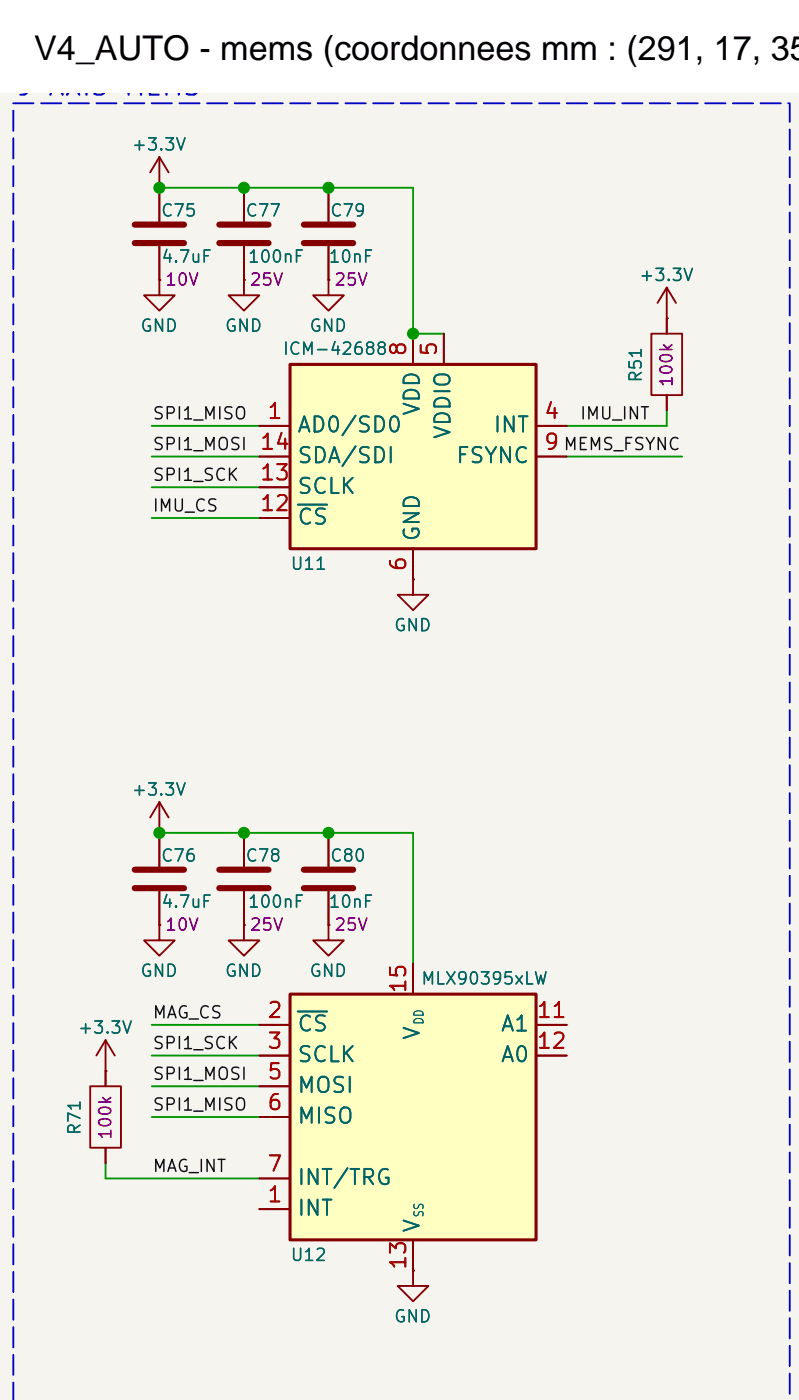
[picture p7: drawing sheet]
<svg xmlns="http://www.w3.org/2000/svg" width="66mm" height="116mm" viewBox="0 0 66 116" stroke-linecap="round" stroke-linejoin="round" font-family="sans-serif">
<path d="M0 7.7h66v108.1h-66z" fill="#f5f4ef" stroke="#f5f4ef" stroke-width=".08"/>
<g fill="none" stroke="#840000" stroke-width=".15">
<path d="M20.2 23.1v1.3h-1.3l1.3 1.3 1.2-1.3h-1.2M20.2 23.1h.1M55.1 26.3h.1M55.1 23.8l-.8 1.3M55.1 23.8l.7 1.3M55.1 23.8v2.5M34.1 47.9v1.3h-1.2l1.2 1.3 1.3-1.3h-1.3M34.1 47.9h.1M20.2 76.5v1.3h-1.3l1.3 1.2 1.2-1.2h-1.2M20.2 76.5h.1M20.2 68.9v2.8M20.2 73.7v2.8"/>
<path d="M27.1 76.5v1.3h-1.2l1.2 1.2 1.3-1.2h-1.3M27.1 76.5h.1"/>
</g>
<path d="M18.1 73.4h4.1M18.1 71.9h4.1" fill="none" stroke="#840000" stroke-width=".51"/>
<path d="M24 82.2h20.3v20.3h-20.3z" fill="#ffffc2"/>
<path d="M24 82.2h20.3v20.3h-20.3z" fill="none" stroke="#840000" stroke-width=".25"/>
<path d="M27.1 23.1v1.3h-1.2l1.2 1.3 1.3-1.3h-1.3M27.1 23.1h.1M34.1 79.7v2.5M21.4 100h2.6M21.4 84.7h2.6M21.4 87.3h2.6M21.4 89.8h2.6M21.4 92.4h2.6M21.4 97.4h2.6M44.3 84.7h2.5M44.3 87.3h2.5M34.1 102.5v2.6" fill="none" stroke="#840000" stroke-width=".15"/>
<path d="M24.6 83.6h2.4" fill="none" stroke="#006464" stroke-width=".15"/>
<path d="M24 30.1h20.3v15.3h-20.3z" fill="#ffffc2"/>
<path d="M24 30.1h20.3v15.3h-20.3z" fill="none" stroke="#840000" stroke-width=".25"/>
<g fill="none" stroke="#840000" stroke-width=".15">
<path d="M13.2 15.5h.1M13.2 13v5.3M13.2 13l.7 1.3M13.2 13l-.8 1.3M20.2 15.5v2.8M27.1 15.5v2.8M13.2 23.1v1.3h-1.3l1.3 1.3 1.2-1.3h-1.2M13.2 23.1h.1M13.2 20.4v2.7M20.2 23.1h.1M20.2 20.4v2.7M21.4 35.2h2.6"/>
<path d="M21.4 37.8h2.6M27.1 23.1h.1M27.1 20.4v2.7M34.1 27.6v2.5M36.7 27.6v2.5M44.3 35.2h2.5M44.3 37.8h2.5M53.8 27.6h2.5v5.1h-2.5zM55.1 26.3h.1M55.1 26.3v1.3M55.1 32.7v1.2M21.4 42.8h2.6"/>
<path d="M21.4 40.3h2.6M34.1 47.9h.1M34.1 45.4v2.5M13.2 68.9h.1M13.2 76.5v1.3h-1.3l1.3 1.2 1.2-1.2h-1.2M13.2 76.5h.1M13.2 66.3l.7 1.3M13.2 66.3l-.8 1.3M13.2 66.3v5.4M13.2 73.7v2.8M20.2 76.5h.1M20.2 68.9v2.8"/>
<path d="M20.2 73.7v2.8M27.1 76.5h.1M27.1 68.9v2.8M27.1 73.7v2.8M34.1 79.7v2.5M7.5 89.8h2.5v5.1h-2.5zM8.7 88.6h.1M8.7 86v3.8M8.7 94.9v1.3M8.7 86l-.7 1.3M8.7 86l.8 1.3M21.4 100h2.6"/>
<path d="M21.4 84.7h2.6M21.4 87.3h2.6M21.4 89.8h2.6M21.4 92.4h2.6M21.4 97.4h2.6M44.3 84.7h2.5M44.3 87.3h2.5M34.1 105.1v1.2h-1.2l1.2 1.3 1.3-1.3h-1.3M34.1 105.1h.1M34.1 102.5v2.6"/>
</g>
<path d="M24.6 41.7h2.4M24.6 83.6h2.4" fill="none" stroke="#006464" stroke-width=".15"/>
<path d="M11.1 18.6h4.1M18.1 18.6h4.1M25.1 18.6h4.1M11.1 20.1h4.1M18.1 20.1h4.1M25.1 20.1h4.1M11.1 73.4h4.1M11.1 71.9h4.1M25.1 73.4h4.1M25.1 71.9h4.1" fill="none" stroke="#840000" stroke-width=".51"/>
<g fill="none" stroke="#009600" stroke-width=".15">
<path d="M13.2 15.5h20.9v12.1h2.6M12.5 35.2h8.9M12.5 37.8h8.9M46.8 37.8h9.5M55.1 33.9v1.3h-8.3M12.5 42.8h8.9M12.5 40.3h8.9M13.2 68.9h20.9v10.8M8.7 96.2v1.2h12.7M12.5 92.4h8.9M12.5 89.8h8.9M12.5 84.7h8.9"/>
<path d="M12.5 87.3h8.9"/>
</g>
<path d="M1.1 8.5h64.1v107.3M1.1 115.8v-107.3" fill="none" stroke="#0000c2" stroke-width=".15" stroke-dasharray="1.7 .6"/>
<g fill="#009600" stroke="#009600" stroke-width=".08">
<circle cx="13.2" cy="68.9" r=".46"/>
<circle cx="13.2" cy="15.5" r=".46"/>
<circle cx="20.1" cy="68.9" r=".46"/>
<circle cx="27.1" cy="68.9" r=".46"/>
<circle cx="34.1" cy="27.6" r=".46"/>
<circle cx="27.1" cy="15.5" r=".46"/>
<circle cx="20.1" cy="15.5" r=".46"/>
</g>
<text font-size="2.8" x="2.8" y="4.9">V4_AUTO - mems (coordonnees mm : (291, 17, 357</text>
<g font-size="1.5" fill="#0000c2">
<text x="1.1" y="8.3">9</text>
<text x="3.9" y="8.3">AXIS</text>
<text x="10.1" y="8.3">MEMS</text>
</g>
<g font-size="1.3" fill="#a90000">
<text x="33.9" y="29.6" transform="rotate(-90 33.9 29.6)">8</text>
<text x="36.4" y="29.6" transform="rotate(-90 36.4 29.6)">5</text>
<text x="22" y="35">1</text>
<text x="44.8" y="35">4</text>
<text x="21.4" y="40">13</text>
<text x="21.4" y="37.5">14</text>
<text x="44.8" y="37.5">9</text>
<text x="21.4" y="42.6">12</text>
<text x="33.9" y="47.3" transform="rotate(-90 33.9 47.3)">6</text>
<text x="33.9" y="82.2" transform="rotate(-90 33.9 82.2)">15</text>
<text x="22" y="84.5">2</text>
<text x="22" y="87">3</text>
<text x="22" y="89.6">5</text>
<text x="44.2" y="84.5">11</text>
<text x="44.2" y="87">12</text>
<text x="22" y="92.1">6</text>
<text x="22" y="99.7">1</text>
<text x="22" y="97.2">7</text>
<text x="33.9" y="105.1" transform="rotate(-90 33.9 105.1)">13</text>
</g>
<g font-size="1.3" fill="#006464">
<text x="35" y="34.5" transform="rotate(-90 35 34.5)">VDD</text>
<text x="24.5" y="36.1">AD0/SD0</text>
<text x="24.5" y="41.2">SCLK</text>
<text x="24.5" y="38.6">SDA/SDI</text>
<text x="37.5" y="36.4" transform="rotate(-90 37.5 36.4)">VDDIO</text>
<text x="37.6" y="38.6">FSYNC</text>
<text x="40.7" y="36.1">INT</text>
<text x="24.5" y="43.7">CS</text>
<text x="35" y="44.9" transform="rotate(-90 35 44.9)">GND</text>
<text x="24.5" y="85.6">CS</text>
<text x="24.5" y="88.1">SCLK</text>
<text x="35" y="86.1" transform="rotate(-90 35 86.1)">V</text>
<text x="41.3" y="85.6">A1</text>
<text x="41.3" y="88.1">A0</text>
<text x="24.5" y="90.7">MOSI</text>
<text x="24.5" y="93.2">MISO</text>
<text x="24.5" y="100.8">INT</text>
<text x="24.5" y="98.3">INT/TRG</text>
<text x="35" y="102" transform="rotate(-90 35 102)">V</text>
</g>
<g font-size="1" fill="#006464">
<text x="10.8" y="12.7">+3.3V</text>
<text x="13.2" y="18.2">C75</text>
<text x="13.3" y="22">4.7uF</text>
<text x="20.2" y="18.2">C77</text>
<text x="20.4" y="22">100nF</text>
<text x="27.1" y="22">10nF</text>
<text x="27.2" y="18.2">C79</text>
<text x="52.7" y="23.5">+3.3V</text>
<text x="11.5" y="27.7">GND</text>
<text x="18.5" y="27.7">GND</text>
<text x="23.3" y="29.6">ICM-42688</text>
<text x="25.5" y="27.7">GND</text>
<text x="53.3" y="31.7" transform="rotate(-90 53.3 31.7)">R51</text>
<text x="23.9" y="47.4">U11</text>
<text x="32.5" y="52.4">GND</text>
<text x="10.8" y="66">+3.3V</text>
<text x="13.2" y="71.5">C76</text>
<text x="20.2" y="71.5">C78</text>
<text x="27.2" y="71.5">C80</text>
<text x="13.3" y="75.3">4.7uF</text>
<text x="20.4" y="75.3">100nF</text>
<text x="27.1" y="75.3">10nF</text>
<text x="11.5" y="81">GND</text>
<text x="18.5" y="81">GND</text>
<text x="25.5" y="81">GND</text>
<text x="34.7" y="81.7">MLX90395xLW</text>
<text x="6.4" y="85.7">+3.3V</text>
<text x="6.9" y="93.9" transform="rotate(-90 6.9 93.9)">R71</text>
<text x="23.9" y="104.5">U12</text>
<text x="32.5" y="109.6">GND</text>
</g>
<g font-size="1" fill="#840084">
<text x="13.6" y="23.9">10V</text>
<text x="20.5" y="23.9">25V</text>
<text x="27.5" y="23.9">25V</text>
<text x="55.8" y="32.1" transform="rotate(-90 55.8 32.1)">100k</text>
<text x="13.6" y="77.2">10V</text>
<text x="20.5" y="77.2">25V</text>
<text x="27.5" y="77.2">25V</text>
<text x="9.4" y="94.3" transform="rotate(-90 9.4 94.3)">100k</text>
</g>
<g font-size="1" fill="#0f0f0f">
<text x="12.5" y="34.9">SPI1_MISO</text>
<text x="47.8" y="34.9">IMU_INT</text>
<text x="12.5" y="40">SPI1_SCK</text>
<text x="12.5" y="37.5">SPI1_MOSI</text>
<text x="46.5" y="37.5">MEMS_FSYNC</text>
<text x="12.5" y="42.6">IMU_CS</text>
<text x="12.5" y="84.5">MAG_CS</text>
<text x="12.5" y="89.5">SPI1_MOSI</text>
<text x="12.5" y="87">SPI1_SCK</text>
<text x="12.5" y="92.1">SPI1_MISO</text>
<text x="12.5" y="97.2">MAG_INT</text>
</g>
<g font-size=".8" fill="#006464">
<text x="35.2" y="84.8" transform="rotate(-90 35.2 84.8)">DD</text>
<text x="35.2" y="100.7" transform="rotate(-90 35.2 100.7)">SS</text>
</g>
</svg>
